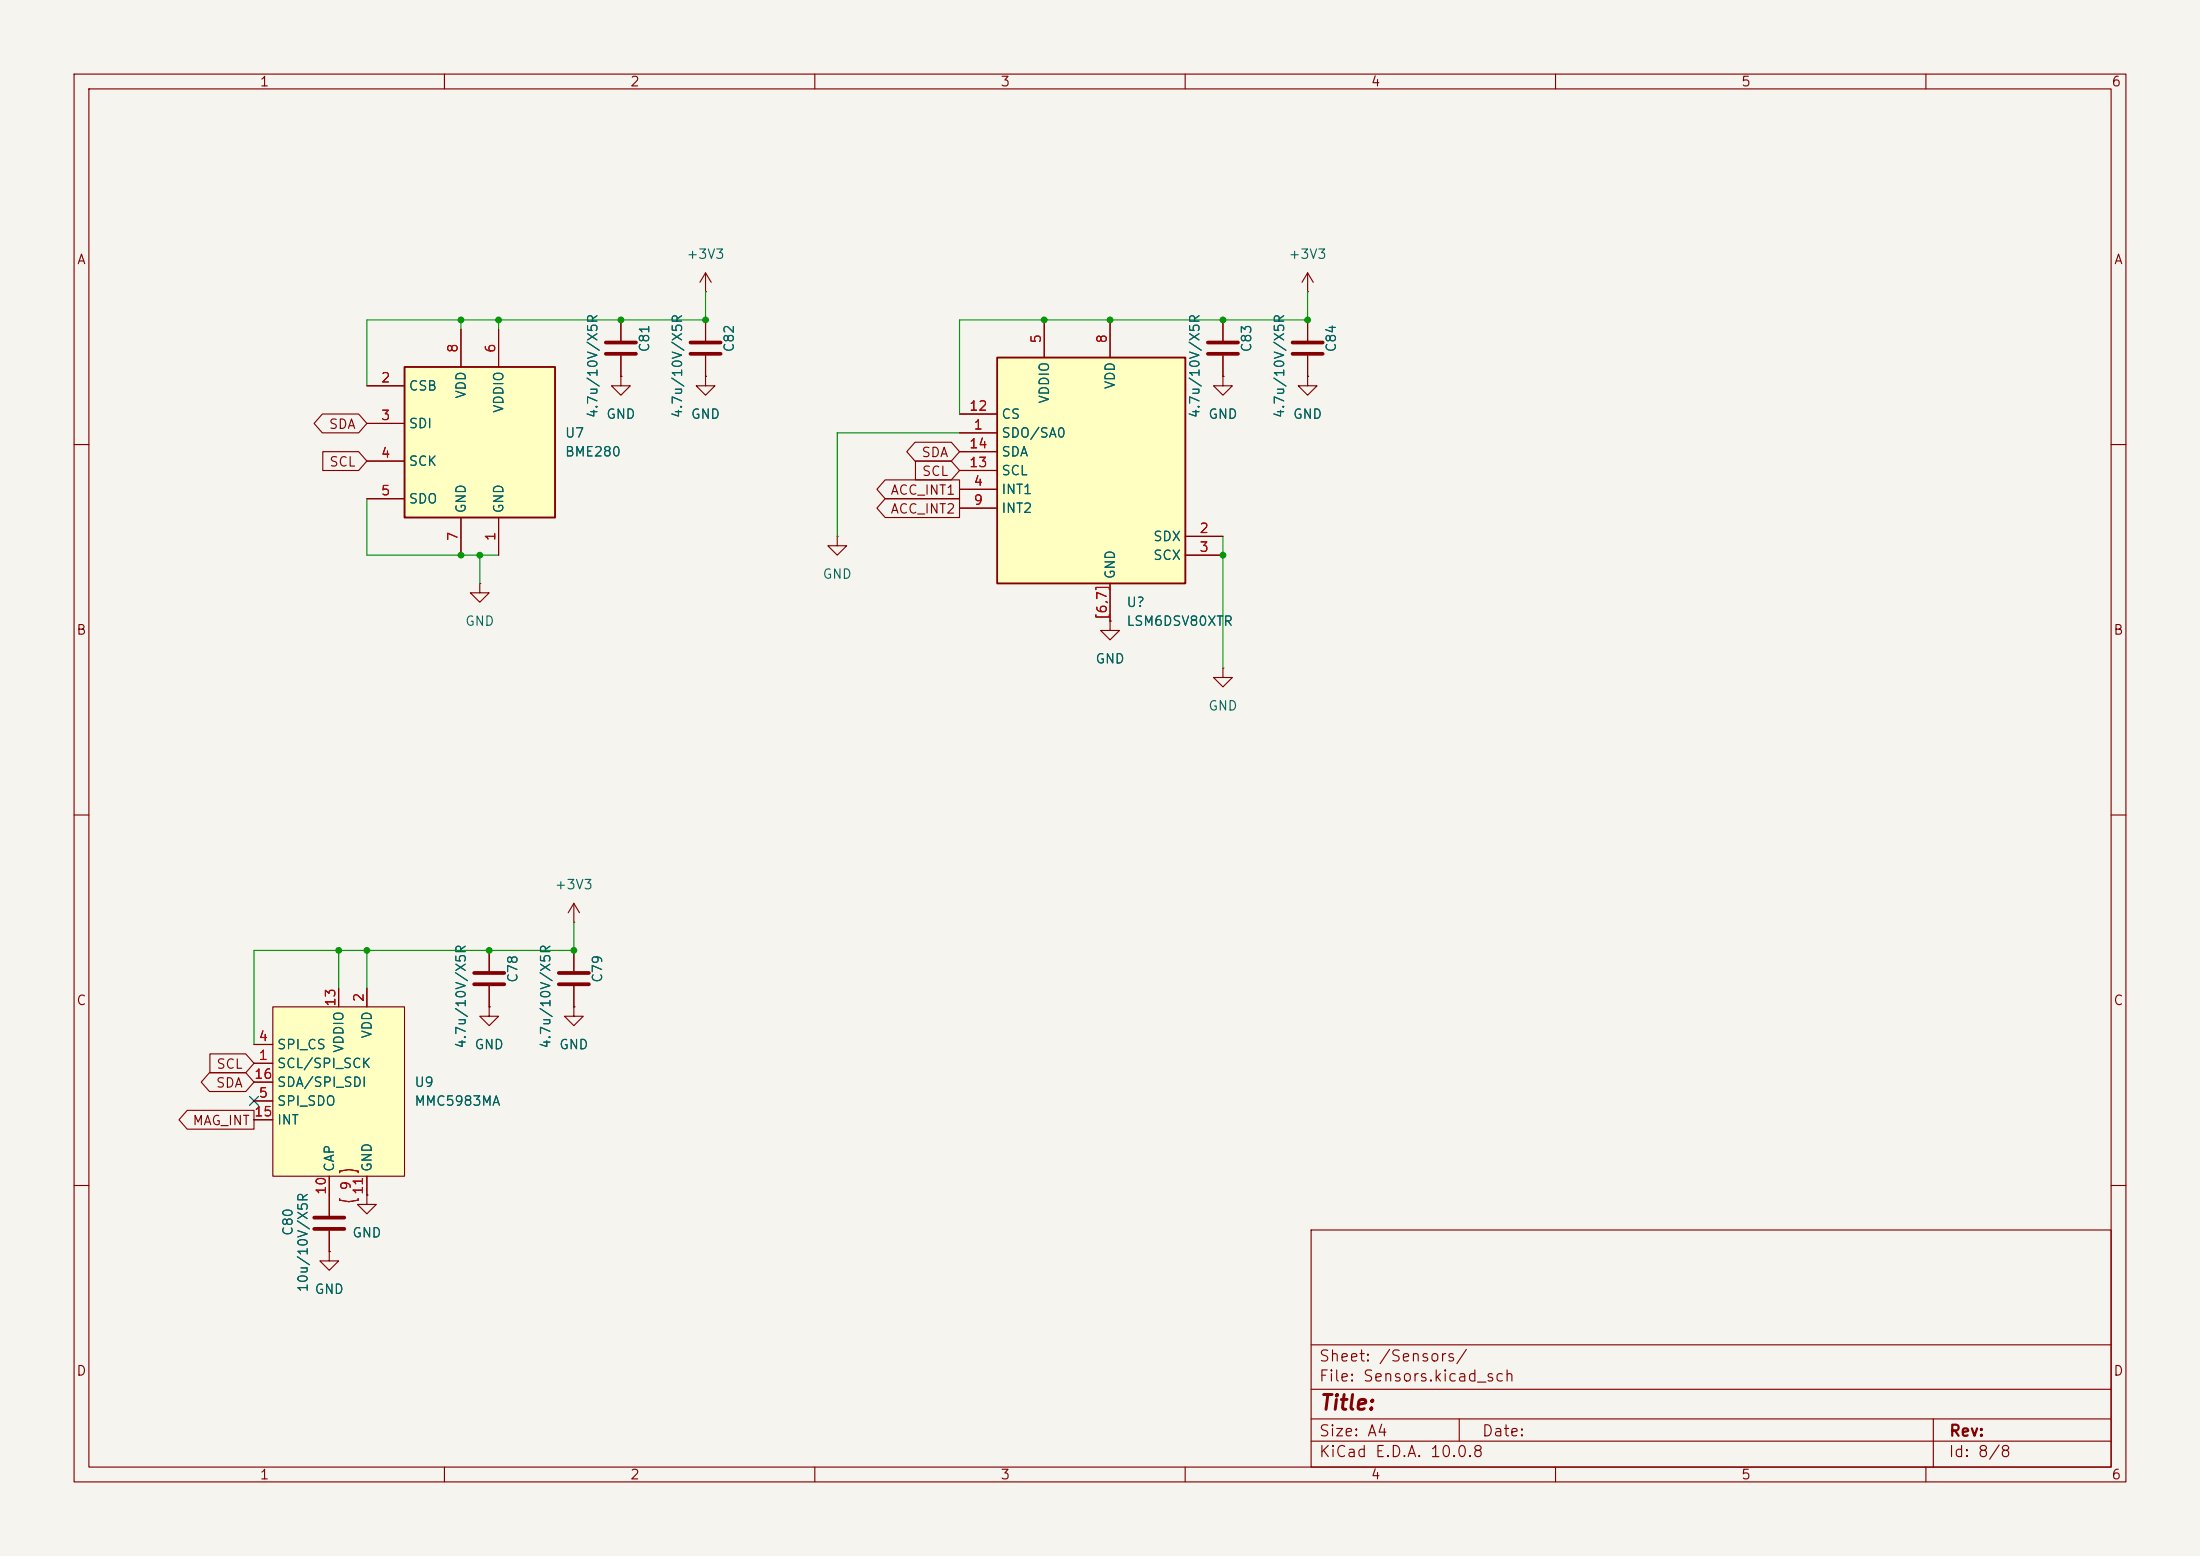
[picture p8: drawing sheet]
<svg xmlns="http://www.w3.org/2000/svg" width="297mm" height="210mm" viewBox="0 0 297 210" stroke-linecap="round" stroke-linejoin="round" font-family="sans-serif">
<path d="M0 0h297v210h-297z" fill="#f5f4ef" stroke="#f5f4ef" stroke-width=".14"/>
<g fill="none" stroke="#840000" stroke-width=".15">
<path d="M10 10h277v190h-277zM12 12h273v186h-273zM60 10v2M110 10v2M160 10v2M210 10v2M260 10v2M176.5 39.4h.1M176.5 36.8l-.7 1.3M176.5 36.8l.8 1.3M176.5 36.8v2.6M165.1 50.8v1.3h-1.3l1.3 1.2 1.3-1.2h-1.3"/>
<path d="M165.1 50.8h.1M165.1 43.2v2.8M165.1 48v2.8M176.5 43.2v2.8M176.5 48v2.8M10 60h2M285 60h2M149.9 83.8v1.3h-1.3l1.3 1.3 1.2-1.3h-1.2M149.9 83.8h.1M165.1 90.2v1.2h-1.3l1.3 1.3 1.3-1.3h-1.3M165.1 90.2h.1M10 110h2"/>
<path d="M285 110h2M10 160h2M44.4 168.9v1.3h1.3l-1.3 1.3-1.2-1.3h1.2M44.4 168.9h.1M177 166h108v32h-108zM285 160h2M60 198v2M110 198v2M160 198v2M177 194.5h108M177 191.5h108M177 187.5h108"/>
<path d="M177 181.5h108M197 191.5v3M210 198v2M260 198v2M261 191.5v6.5"/>
</g>
<path d="M163.1 46.2h4M163.1 47.8h4M174.5 46.2h4.1M174.5 47.8h4.1" fill="none" stroke="#840000" stroke-width=".51"/>
<path d="M134.6 48.3h25.4v30.4h-25.4z" fill="#ffffc2"/>
<path d="M134.6 48.3h25.4v30.4h-25.4z" fill="none" stroke="#840000" stroke-width=".25"/>
<g fill="none" stroke="#840000" stroke-width=".15">
<path d="M95.2 39.4h.1M95.2 36.8l-.7 1.3M95.2 36.8l.8 1.3M95.2 36.8v2.6M83.8 50.8v1.3h-1.3l1.3 1.2 1.3-1.2h-1.3M83.8 50.8h.1M83.8 43.2v2.8M83.8 48v2.8M95.2 50.8v1.3h-1.2l1.2 1.2 1.3-1.2h-1.3M95.2 50.8h.1M95.2 43.2v2.8M95.2 48v2.8"/>
<path d="M129.5 58.4h5.1M129.5 55.9h5.1M141 43.2v5.1M149.9 43.2v5.1M176.5 50.8v1.3h-1.2l1.2 1.2 1.3-1.2h-1.3M176.5 50.8h.1M64.8 78.7v1.3h1.2l-1.2 1.3-1.3-1.3h1.3M64.8 78.7h.1M113 72.4v1.3h-1.2l1.2 1.2 1.3-1.2h-1.3M113 72.4h.1M129.5 66h5.1M129.5 68.6h5.1"/>
<path d="M129.5 63.5h5.1M129.5 61h5.1M149.9 78.7v5.1M160 72.4h5.1M160 74.9h5.1"/>
</g>
<path d="M81.8 46.2h4.1M81.8 47.8h4.1M93.2 46.2h4.1M93.2 47.8h4.1" fill="none" stroke="#840000" stroke-width=".51"/>
<path d="M54.6 49.5h20.3v20.4h-20.3z" fill="#ffffc2"/>
<path d="M54.6 49.5h20.3v20.4h-20.3z" fill="none" stroke="#840000" stroke-width=".25"/>
<g fill="none" stroke="#840000" stroke-width=".15">
<path d="M49.5 52.1h5.1M49.5 57.2h5.1M62.2 44.5v5M67.3 44.5v5M49.5 62.2h5.1M49.5 67.3h5.1M62.2 69.9v5M67.3 69.9v5M66 135.9v1.3h-1.2l1.2 1.2 1.3-1.2h-1.3M66 135.9h.1M66 128.3v2.8M66 133.1v2.8"/>
<path d="M77.5 135.9v1.3h-1.3l1.3 1.2 1.2-1.2h-1.2M77.5 135.9h.1M77.5 124.5h.1M77.5 121.9l-.8 1.3M77.5 121.9l.7 1.3M77.5 121.9v2.6M77.5 128.3v2.8M77.5 133.1v2.8M49.5 161.3v1.3h1.3l-1.3 1.2-1.2-1.2h1.2M49.5 161.3h.1"/>
</g>
<path d="M64 131.3h4.1M64 132.8h4.1M75.4 131.3h4.1M75.4 132.8h4.1" fill="none" stroke="#840000" stroke-width=".51"/>
<path d="M36.8 135.9h17.8v22.9h-17.8z" fill="#ffffc2"/>
<g fill="none" stroke="#840000" stroke-width=".15">
<path d="M43.5 55.9h4.9l1.1 1.3-1.1 1.2h-4.9l-1.1-1.2zM49.5 52.1h5.1M49.5 57.2h5.1M62.2 44.5v5M67.3 44.5v5M83.8 50.8h.1M83.8 43.2v2.8M83.8 48v2.8M95.2 50.8h.1M95.2 43.2v2.8M95.2 48v2.8M123.5 59.7h4.9l1.1 1.3-1.1 1.2h-4.9l-1.1-1.2z"/>
<path d="M129.5 58.4h5.1M129.5 55.9h5.1M141 43.2v5.1M149.9 43.2v5.1M165.1 50.8h.1M165.1 43.2v2.8M165.1 48v2.8M176.5 50.8h.1M176.5 43.2v2.8M176.5 48v2.8M43.6 61h4.8l1.1 1.2-1.1 1.3h-4.8zM49.5 62.2h5.1"/>
<path d="M49.5 67.3h5.1M62.2 69.9v5M67.3 69.9v5M119.5 64.8h10v2.5h-10l-1.1-1.3zM119.5 67.3h10v2.6h-10l-1.1-1.3zM123.6 62.2h4.8l1.1 1.3-1.1 1.3h-4.8zM129.5 66h5.1M129.5 68.6h5.1M129.5 63.5h5.1M129.5 61h5.1M149.9 78.7v5.1M160 72.4h5.1"/>
<path d="M160 74.9h5.1M149.9 83.8h.1M36.8 135.9h17.8v22.9h-17.8zM45.7 133.4v2.5M49.5 133.4v2.5M66 135.9h.1M66 128.3v2.8M66 133.1v2.8M77.5 135.9h.1M77.5 128.3v2.8M77.5 133.1v2.8M25.3 149.9h9v2.5h-9l-1.1-1.3z"/>
<path d="M28.3 144.8h4.9l1.1 1.3-1.1 1.2h-4.9l-1.1-1.2zM28.3 142.2h4.9l1.1 1.3-1.1 1.3h-4.9zM34.3 143.5h2.5M34.3 141h2.5M34.3 148.6h2.5M34.3 151.1h2.5M34.3 146.1h2.5M44.4 158.8v5.3M49.5 158.8v2.5M44.4 168.9h.1M44.4 166.1v2.8M49.5 161.3h.1"/>
</g>
<path d="M45.9 158.3v-.2l1.2-.2 1.2 .2v.2M45.9 161.8v.2l1.2 .2 1.2-.2v-.2" fill="none" stroke="#a90000" stroke-width=".15"/>
<path d="M42.4 164.3h4.1M42.4 165.9h4.1" fill="none" stroke="#840000" stroke-width=".51"/>
<path d="M95.2 39.4v3.8h-45.7v8.9M176.5 39.4v3.8h-47v12.7M62.2 43.2v1.3M67.3 43.2v1.3M129.5 58.4h-16.5v14M49.5 67.3v7.6h17.8M64.8 74.9v3.8M165.1 72.4v17.8M45.7 128.3v5.1M49.5 128.3v5.1M77.5 124.5v3.8h-43.2v12.7" fill="none" stroke="#009600" stroke-width=".15"/>
<path d="M33.7 148l1.2 1.2M34.9 148l-1.2 1.2" fill="none" stroke="#000084" stroke-width=".15"/>
<g fill="#009600">
<circle cx="165.1" cy="43.2" r=".46"/>
<circle cx="149.9" cy="43.2" r=".46"/>
<circle cx="141" cy="43.2" r=".46"/>
<circle cx="67.3" cy="43.2" r=".46"/>
<circle cx="165.1" cy="74.9" r=".46"/>
<circle cx="83.8" cy="43.2" r=".46"/>
<circle cx="176.5" cy="43.2" r=".46"/>
<circle cx="95.2" cy="43.2" r=".46"/>
<circle cx="49.5" cy="128.3" r=".46"/>
<circle cx="45.7" cy="128.3" r=".46"/>
<circle cx="62.2" cy="43.2" r=".46"/>
<circle cx="64.8" cy="74.9" r=".46"/>
<circle cx="62.2" cy="74.9" r=".46"/>
<circle cx="66" cy="128.3" r=".46"/>
<circle cx="77.5" cy="128.3" r=".46"/>
</g>
<text font-size="2" fill="#840000" x="178" y="190.8">Title:</text>
<g font-size="1.5" fill="#840000">
<text x="178" y="184.1">Sheet: /Sensors/</text>
<text x="178" y="186.8">File: Sensors.kicad_sch</text>
<text x="178" y="197">KiCad E.D.A. 10.0.8</text>
<text x="178" y="194.2">Size: A4</text>
<text x="200" y="194.2">Date:</text>
<text x="263" y="197">Id: 8/8</text>
<text x="263" y="194.2">Rev:</text>
</g>
<g font-size="1.3" fill="#840000">
<text x="35" y="12">1</text>
<text x="85" y="12">2</text>
<text x="135" y="12">3</text>
<text x="185" y="12">4</text>
<text x="235" y="12">5</text>
<text x="285" y="12">6</text>
<text x="10.3" y="36">A</text>
<text x="285.3" y="36">A</text>
<text x="44.3" y="58.2">SDA</text>
<text x="44.4" y="63.3">SCL</text>
<text x="124.3" y="62">SDA</text>
<text x="124.4" y="64.6">SCL</text>
<text x="120.1" y="67.1">ACC_INT1</text>
<text x="120.1" y="69.6">ACC_INT2</text>
<text x="10.2" y="86">B</text>
<text x="285.2" y="86">B</text>
<text x="10.2" y="136">C</text>
<text x="285.2" y="136">C</text>
<text x="29.1" y="147.1">SDA</text>
<text x="29.1" y="144.6">SCL</text>
<text x="25.9" y="152.2">MAG_INT</text>
<text x="10.2" y="186">D</text>
<text x="285.2" y="186">D</text>
<text x="35" y="200">1</text>
<text x="85" y="200">2</text>
<text x="135" y="200">3</text>
<text x="185" y="200">4</text>
<text x="235" y="200">5</text>
<text x="285" y="200">6</text>
</g>
<g font-size="1.3" fill="#006464">
<text x="92.6" y="35.3">+3V3</text>
<text x="173.9" y="35.3">+3V3</text>
<text x="88" y="47.6" transform="rotate(-90 88 47.6)">C81</text>
<text x="99.4" y="47.6" transform="rotate(-90 99.4 47.6)">C82</text>
<text x="169.2" y="47.6" transform="rotate(-90 169.2 47.6)">C83</text>
<text x="180.7" y="47.6" transform="rotate(-90 180.7 47.6)">C84</text>
<text x="55.1" y="53">CSB</text>
<text x="63.2" y="53.9" transform="rotate(-90 63.2 53.9)">VDD</text>
<text x="150.8" y="52.6" transform="rotate(-90 150.8 52.6)">VDD</text>
<text x="55.1" y="58.1">SDI</text>
<text x="68.3" y="55.8" transform="rotate(-90 68.3 55.8)">VDDIO</text>
<text x="76.2" y="59.4">U7</text>
<text x="81" y="56.5" transform="rotate(-90 81 56.5)">4.7u/10V/X5R</text>
<text x="81.8" y="56.8">GND</text>
<text x="92.4" y="56.5" transform="rotate(-90 92.4 56.5)">4.7u/10V/X5R</text>
<text x="93.2" y="56.8">GND</text>
<text x="135.1" y="59.4">SDO/SA0</text>
<text x="135.1" y="56.8">CS</text>
<text x="141.9" y="54.6" transform="rotate(-90 141.9 54.6)">VDDIO</text>
<text x="162.3" y="56.5" transform="rotate(-90 162.3 56.5)">4.7u/10V/X5R</text>
<text x="163" y="56.8">GND</text>
<text x="173.7" y="56.5" transform="rotate(-90 173.7 56.5)">4.7u/10V/X5R</text>
<text x="174.5" y="56.8">GND</text>
<text x="55.1" y="63.2">SCK</text>
<text x="76.2" y="61.9">BME280</text>
<text x="135.1" y="64.5">SCL</text>
<text x="135.1" y="61.9">SDA</text>
<text x="55.1" y="68.3">SDO</text>
<text x="63.2" y="69.4" transform="rotate(-90 63.2 69.4)">GND</text>
<text x="68.3" y="69.4" transform="rotate(-90 68.3 69.4)">GND</text>
<text x="135.1" y="67">INT1</text>
<text x="135.1" y="69.5">INT2</text>
<text x="155.6" y="73.4">SDX</text>
<text x="155.6" y="75.9">SCX</text>
<text x="111" y="78.4">GND</text>
<text x="150.8" y="78.3" transform="rotate(-90 150.8 78.3)">GND</text>
<text x="152" y="82.2">U?</text>
<text x="62.7" y="84.8">GND</text>
<text x="147.8" y="89.9">GND</text>
<text x="152" y="84.8">LSM6DSV80XTR</text>
<text x="163" y="96.2">GND</text>
<text x="74.8" y="120.3">+3V3</text>
<text x="70.2" y="132.7" transform="rotate(-90 70.2 132.7)">C78</text>
<text x="81.6" y="132.7" transform="rotate(-90 81.6 132.7)">C79</text>
<text x="37.3" y="141.9">SPI_CS</text>
<text x="46.7" y="142.2" transform="rotate(-90 46.7 142.2)">VDDIO</text>
<text x="50.5" y="140.3" transform="rotate(-90 50.5 140.3)">VDD</text>
<text x="63.2" y="141.6" transform="rotate(-90 63.2 141.6)">4.7u/10V/X5R</text>
<text x="64" y="141.9">GND</text>
<text x="74.6" y="141.6" transform="rotate(-90 74.6 141.6)">4.7u/10V/X5R</text>
<text x="75.4" y="141.9">GND</text>
<text x="37.3" y="144.5">SCL/SPI_SCK</text>
<text x="37.3" y="149.6">SPI_SDO</text>
<text x="37.3" y="147">SDA/SPI_SDI</text>
<text x="55.9" y="147">U9</text>
<text x="55.9" y="149.6">MMC5983MA</text>
<text x="37.3" y="152.1">INT</text>
<text x="45.4" y="158.3" transform="rotate(-90 45.4 158.3)">CAP</text>
<text x="50.5" y="158.3" transform="rotate(-90 50.5 158.3)">GND</text>
<text x="39.8" y="166.9" transform="rotate(-90 39.8 166.9)">C80</text>
<text x="47.5" y="167.3">GND</text>
<text x="41.9" y="174.5" transform="rotate(-90 41.9 174.5)">10u/10V/X5R</text>
<text x="42.4" y="175">GND</text>
</g>
<g font-size="1.3" fill="#a90000">
<text x="62.1" y="47.7" transform="rotate(-90 62.1 47.7)">8</text>
<text x="67.2" y="47.7" transform="rotate(-90 67.2 47.7)">6</text>
<text x="140.8" y="46.5" transform="rotate(-90 140.8 46.5)">5</text>
<text x="149.7" y="46.5" transform="rotate(-90 149.7 46.5)">8</text>
<text x="51.3" y="51.9">2</text>
<text x="51.3" y="57">3</text>
<text x="130.7" y="55.7">12</text>
<text x="131.3" y="58.3">1</text>
<text x="51.3" y="62.1">4</text>
<text x="130.7" y="63.4">13</text>
<text x="130.7" y="60.8">14</text>
<text x="131.3" y="65.9">4</text>
<text x="51.3" y="67.2">5</text>
<text x="131.3" y="68.4">9</text>
<text x="62.1" y="73.1" transform="rotate(-90 62.1 73.1)">7</text>
<text x="67.2" y="73.1" transform="rotate(-90 67.2 73.1)">1</text>
<text x="161.8" y="72.3">2</text>
<text x="161.8" y="74.8">3</text>
<text x="149.7" y="83.8" transform="rotate(-90 149.7 83.8)">[6,7]</text>
<text x="45.6" y="136" transform="rotate(-90 45.6 136)">13</text>
<text x="49.4" y="135.4" transform="rotate(-90 49.4 135.4)">2</text>
<text x="34.8" y="143.4">1</text>
<text x="34.8" y="140.8">4</text>
<text x="34.2" y="145.9">16</text>
<text x="34.8" y="148.5">5</text>
<text x="34.2" y="151">15</text>
<text x="44.3" y="161.4" transform="rotate(-90 44.3 161.4)">10</text>
<text x="47.7" y="160.8" transform="rotate(-90 47.7 160.8)">9</text>
<text x="49.3" y="161.4" transform="rotate(-90 49.3 161.4)">11</text>
</g>
</svg>
